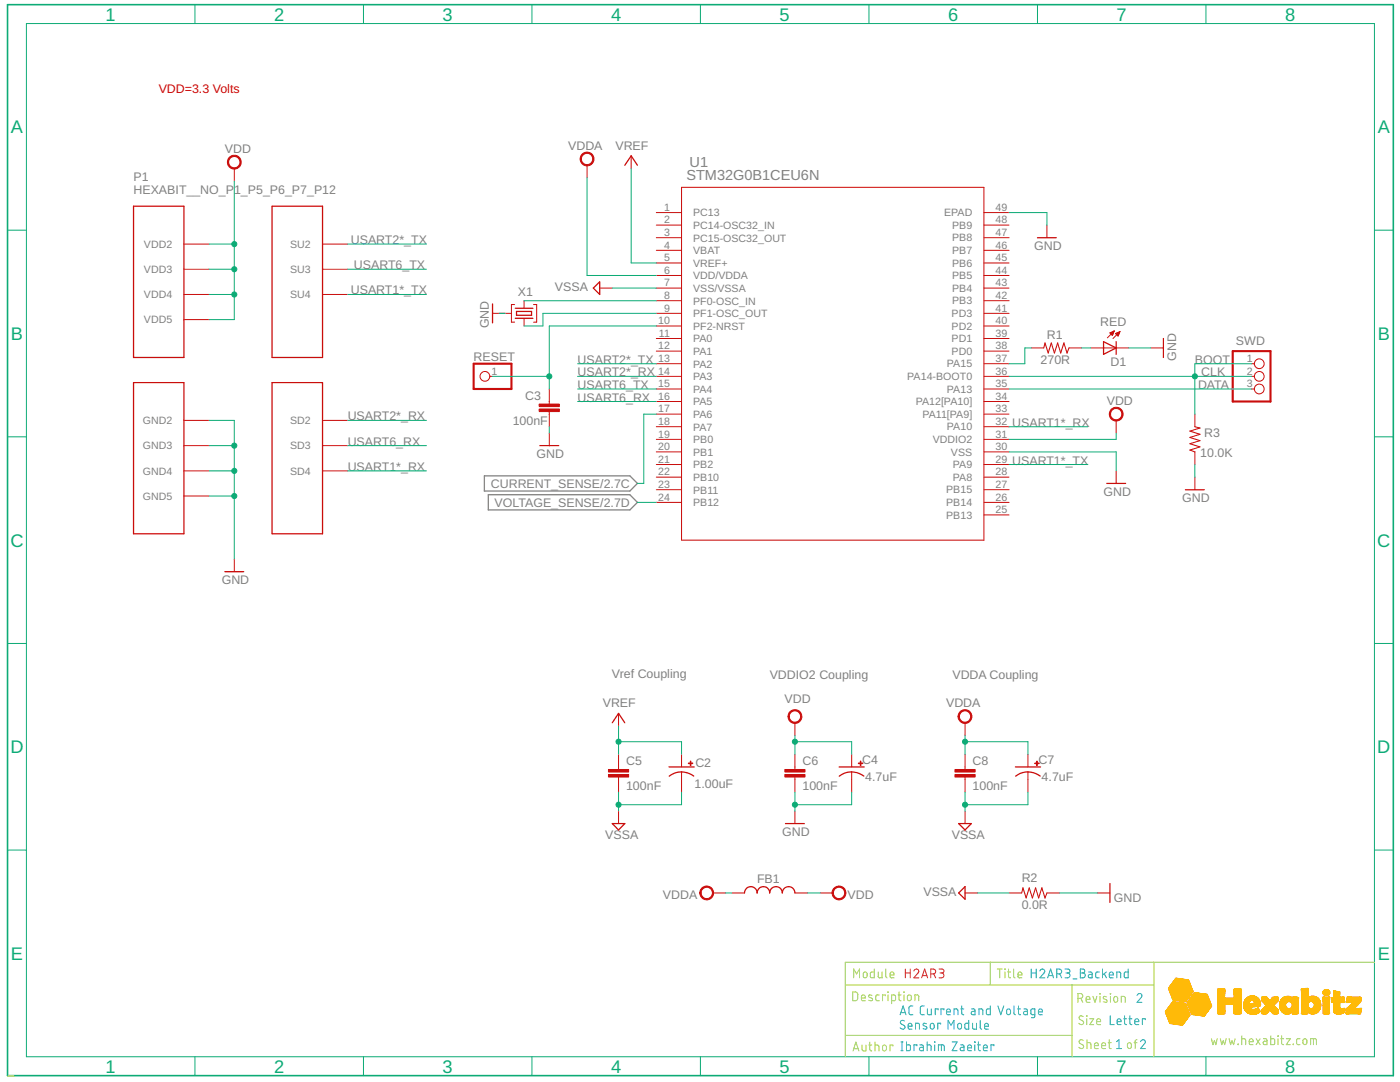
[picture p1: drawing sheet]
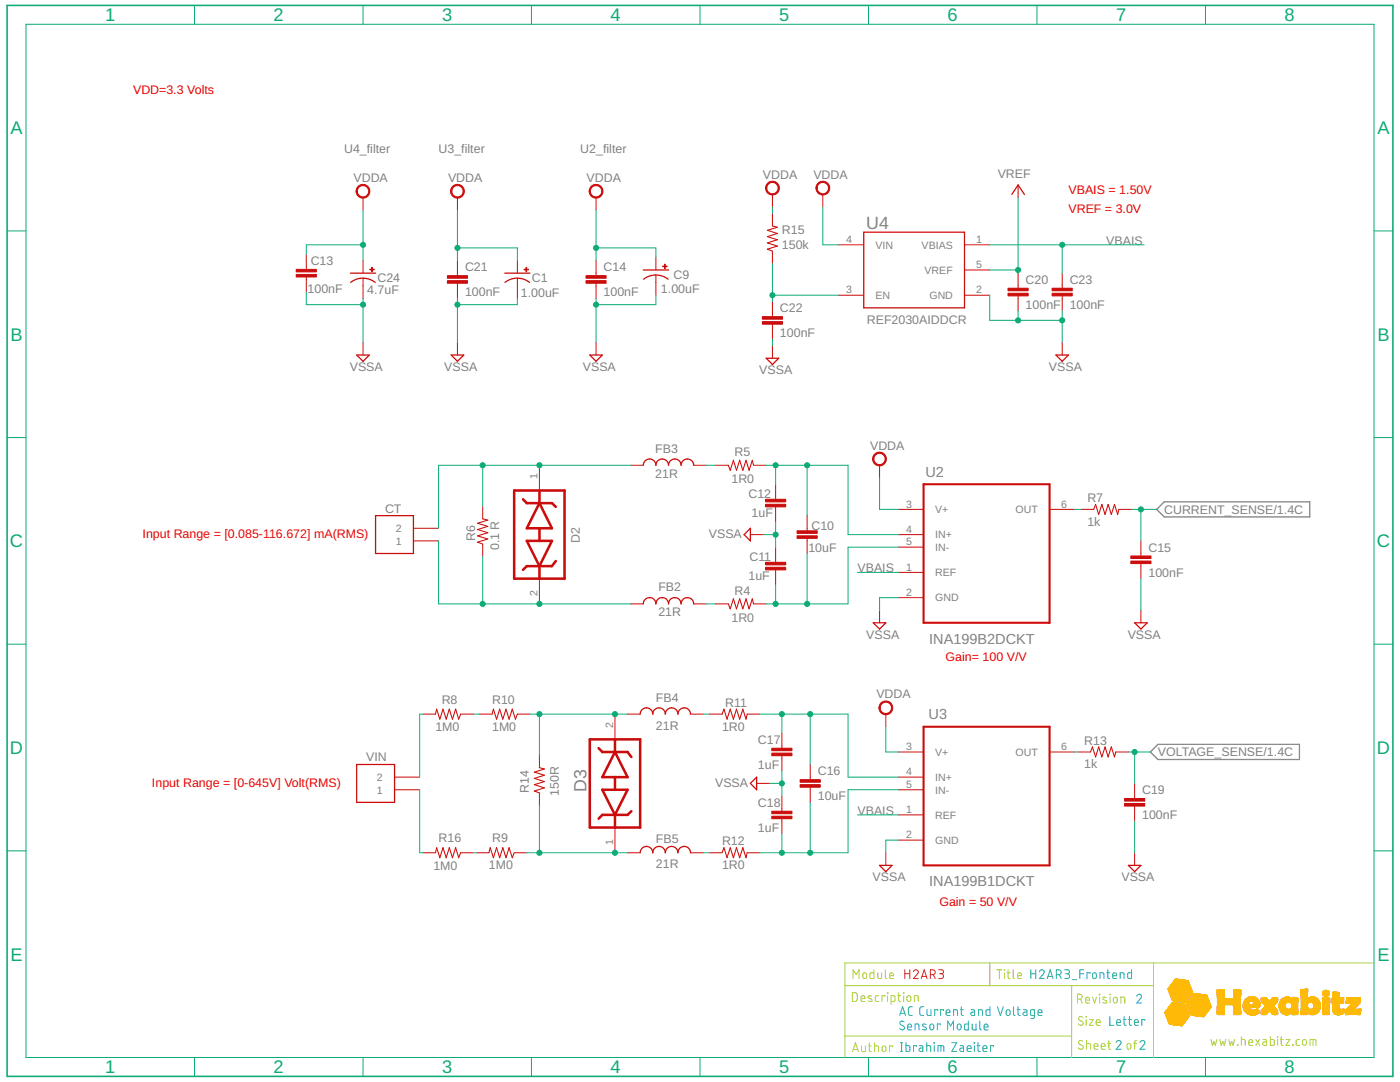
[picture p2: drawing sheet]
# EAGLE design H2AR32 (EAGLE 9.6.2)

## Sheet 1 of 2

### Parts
C2  1.00uF  C-0805-POL  [C-0805-POL]
C3  100nF  C-0603  [C-0603]
C4  4.7uF  C-0805-POL  [C-0805-POL]
C5  100nF  C-0603  [C-0603]
C6  100nF  C-0603  [C-0603]
C7  4.7uF  C-0805-POL  [C-0805-POL]
C8  100nF  C-0603  [C-0603]
D1  RED  VLMS1300-GS08  [VLMS1300-GS08]
FB1  FB-TDK_MMZ1608Y300B  [FB-TDK_MMZ1608Y300B]
P1  HEXABIT__NO_P1_P5_P6_P7_P12  [HEXABIT_17.32_NO_P1_P6_P5_P7_P12]
R1  270R  R-0603  [R-0603]
R2  0.0R  R-0603  [R-0603]
R3  10.0K  R-0603  [R-0603]
RESET  R  PINHD-1X1  [1X01]
SWD  PINHD-1X3  [1X03]
U1  STM32G0B1CEU6N  [HEXABITZ_ICS_QFN_B1CEU6_STM-L]
X1  XTALL_CSTCE8M00G52  [XTALL_CSTCE8M00G52]

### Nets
CLK: R3.2 SWD.1 SWD.2 U1.36(PA14-BOOT0)
CURRENT_SENSE: U1.17(PA6) ; also sheet 2
DATA: SWD.3 U1.35(PA13)
GND: C3.2 C4.2(-) C6.2 D1.C P1.PAD_PD8(GND2) P1.PAD_PD9(GND3) P1.PAD_PD10(GND4) P1.PAD_PD11(GND5) R2.1 R3.1 U1.30(VSS) U1.49(EPAD) X1.P$2
N$1: R1.2 U1.37(PA15)
N$24: D1.A R1.1
N$25: U1.8(PF0-OSC_IN) X1.P$1
N$26: U1.9(PF1-OSC_OUT) X1.P$3
N$27: C3.1 RESET.1 U1.10(PF2-NRST)
USART1*_RX: P1.PAD_PD4(SD4) U1.32(PA10)
USART1*_TX: P1.PAD_PU4(SU4) U1.29(PA9)
USART2*_RX: P1.PAD_PD2(SD2) U1.14(PA3)
USART2*_TX: P1.PAD_PU2(SU2) U1.13(PA2)
USART6_RX: P1.PAD_PD3(SD3) U1.16(PA5)
USART6_TX: P1.PAD_PU3(SU3) U1.15(PA4)
VDD: C4.1(+) C6.1 FB1.2 P1.PAD_PU8(VDD2) P1.PAD_PU9(VDD3) P1.PAD_PU10(VDD4) P1.PAD_PU11(VDD5) U1.31(VDDIO2)
VDDA: C7.1(+) C8.1 FB1.1 U1.6(VDD/VDDA) ; also sheet 2
VOLTAGE_SENSE: U1.24(PB12) ; also sheet 2
VREF: C2.1(+) C5.1 U1.5(VREF+) ; also sheet 2
VSSA: C2.2(-) C5.2 C7.2(-) C8.2 R2.2 U1.7(VSS/VSSA) ; also sheet 2
Unconnected: U1.1(PC13) U1.2(PC14-OSC32_IN) U1.3(PC15-OSC32_OUT) U1.11(PA0) U1.12(PA1) U1.18(PA7) U1.19(PB0) U1.20(PB1) U1.21(PB2) U1.22(PB10) U1.23(PB11) U1.25(PB13) U1.26(PB14) U1.27(PB15) U1.28(PA8) U1.33(PA11[PA9]) U1.34(PA12[PA10]) U1.38(PD0) U1.39(PD1) U1.40(PD2) U1.41(PD3) U1.42(PB3) U1.43(PB4) U1.44(PB5) U1.45(PB6) U1.46(PB7) U1.47(PB8) U1.48(PB9)

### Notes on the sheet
- VDD=3.3 Volts
- BOOT
- Vref Coupling | VDDIO2 Coupling | VDDA Coupling
- Module | H2AR3 | Title | H2AR3_Backend
- Description | Revision | 2
- Size | Letter
- AC Current and Voltage 
  Sensor Module
- www.hexabitz.com
- Author | Ibrahim Zaeiter | Sheet   of | 1 | 2
- C:/Users/Admin/Desktop/logodraft.bmp

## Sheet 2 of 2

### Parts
C1  1.00uF  C-0805-POL  [C-0805-POL]
C9  1.00uF  C-0805-POL  [C-0805-POL]
C10  10uF  C-0603  [C-0603]
C11  1uF  C-0603  [C-0603]
C12  1uF  C-0603  [C-0603]
C13  100nF  C-0603  [C-0603]
C14  100nF  C-0603  [C-0603]
C15  100nF  C-0603  [C-0603]
C16  10uF  C-0603  [C-0603]
C17  1uF  C-0603  [C-0603]
C18  1uF  C-0603  [C-0603]
C19  100nF  C-0603  [C-0603]
C20  100nF  C-0603  [C-0603]
C21  100nF  C-0603  [C-0603]
C22  100nF  C-0603  [C-0603]
C23  100nF  C-0603  [C-0603]
C24  4.7uF  C-0805-POL  [C-0805-POL]
CT  1546111-2  [1546111-2]
D2  BOURNS_CDSOD323-T03SCBOURNS_CDSOD323-T03SC_0_0  [BOURNS_CDSOD323-T03SC_0]
D3  BOURNS_CDSOD323-T03SCBOURNS_CDSOD323-T03SC_0_0  [BOURNS_CDSOD323-T03SC_0]
FB2  21R  FB-0805  [FB-0805]
FB3  21R  FB-0805  [FB-0805]
FB4  21R  FB-0805  [FB-0805]
FB5  21R  FB-0805  [FB-0805]
R4  1R0  R-0603  [R-0603]
R5  1R0  R-0603  [R-0603]
R6  0.1 R  R-US_R2512  [R2512]
R7  1k  R-0603  [R-0603]
R8  1M0  R_1206R1206  [R1206]
R9  1M0  R_1206R1206  [R1206]
R10  1M0  R_1206R1206  [R1206]
R11  1R0  R-0603  [R-0603]
R12  1R0  R-0603  [R-0603]
R13  1k  R-0603  [R-0603]
R14  150R  R_1206R1206  [R1206]
R15  150k  R-0603  [R-0603]
R16  1M0  R_1206R1206  [R1206]
U2  INA199B2DCKT  [SOT65P210X110-6N]
U3  INA199B1DCKT  [SOT65P210X110-6N]
U4  TEXAS_INSTRUMENTS_REF2033AIDDCRTEXAS_INSTRUMENTS_REF2033AIDDCR_0_2  [TEXAS_INSTRUMENTS_REF2033AIDDCR_2]
VIN  1546111-2  [1546111-2]

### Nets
CT_3: CT.1 D2.2 FB2.2 R6.1
CT_4: CT.2 D2.1 FB3.2 R6.2
CURRENT_SENSE: C15.1 R7.2 ; also sheet 1
N$2: C10.1 C11.2 R4.2 U2.5(IN-)
N$6: FB2.1 R4.1
N$8: C10.2 C12.1 R5.2 U2.4(IN+)
N$9: FB3.1 R5.1
N$10: R9.2 R16.1
N$12: R8.2 VIN.2
N$13: R8.1 R10.2
N$14: R16.2 VIN.1
N$15: R7.1 U2.6(OUT)
N$16: C22.1 R15.1 U4.3(EN)
N$17: C16.1 C17.2 R11.2 U3.4(IN+)
N$18: C16.2 C18.1 R12.2 U3.5(IN-)
N$19: FB4.2 R11.1
N$20: FB5.2 R12.1
N$21: D3.2 FB4.1 R10.1 R14.2
N$22: D3.1 FB5.1 R9.1 R14.1
N$23: R13.1 U3.6(OUT)
VBAIS: C23.1 U2.1(REF) U3.1(REF) U4.1(VBIAS)
VDDA: C1.1(+) C9.1(+) C13.1 C14.1 C21.1 C24.1(+) R15.2 U2.3(V+) U3.3(V+) U4.4(VIN) ; also sheet 1
VOLTAGE_SENSE: C19.1 R13.2 ; also sheet 1
VREF: C20.1 U4.5(VREF) ; also sheet 1
VSSA: C1.2(-) C9.2(-) C11.1 C12.2 C13.2 C14.2 C15.2 C17.1 C18.2 C19.2 C20.2 C21.2 C22.2 C23.2 C24.2(-) U2.2(GND) U3.2(GND) U4.2(GND) ; also sheet 1

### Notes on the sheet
- VDD=3.3 Volts
- U4_filter | U3_filter | U2_filter
- VBAIS = 1.50V
- VREF = 3.0V
- Input Range = [0.085-116.672] mA(RMS)
- Gain= 100 V/V
- Input Range = [0-645V] Volt(RMS)
- Gain = 50 V/V
- Module | H2AR3 | Title | H2AR3_Frontend
- Description | Revision | 2
- Size | Letter
- AC Current and Voltage 
  Sensor Module
- www.hexabitz.com
- Author | Ibrahim Zaeiter | Sheet   of | 2 | 2

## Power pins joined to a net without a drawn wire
VBAT: U1.4(VBAT)

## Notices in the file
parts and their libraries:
HEXABITZ_ICs: COPYRIGHT: Copyright (C) 2022 Ultra Librarian. All rights reserved.
